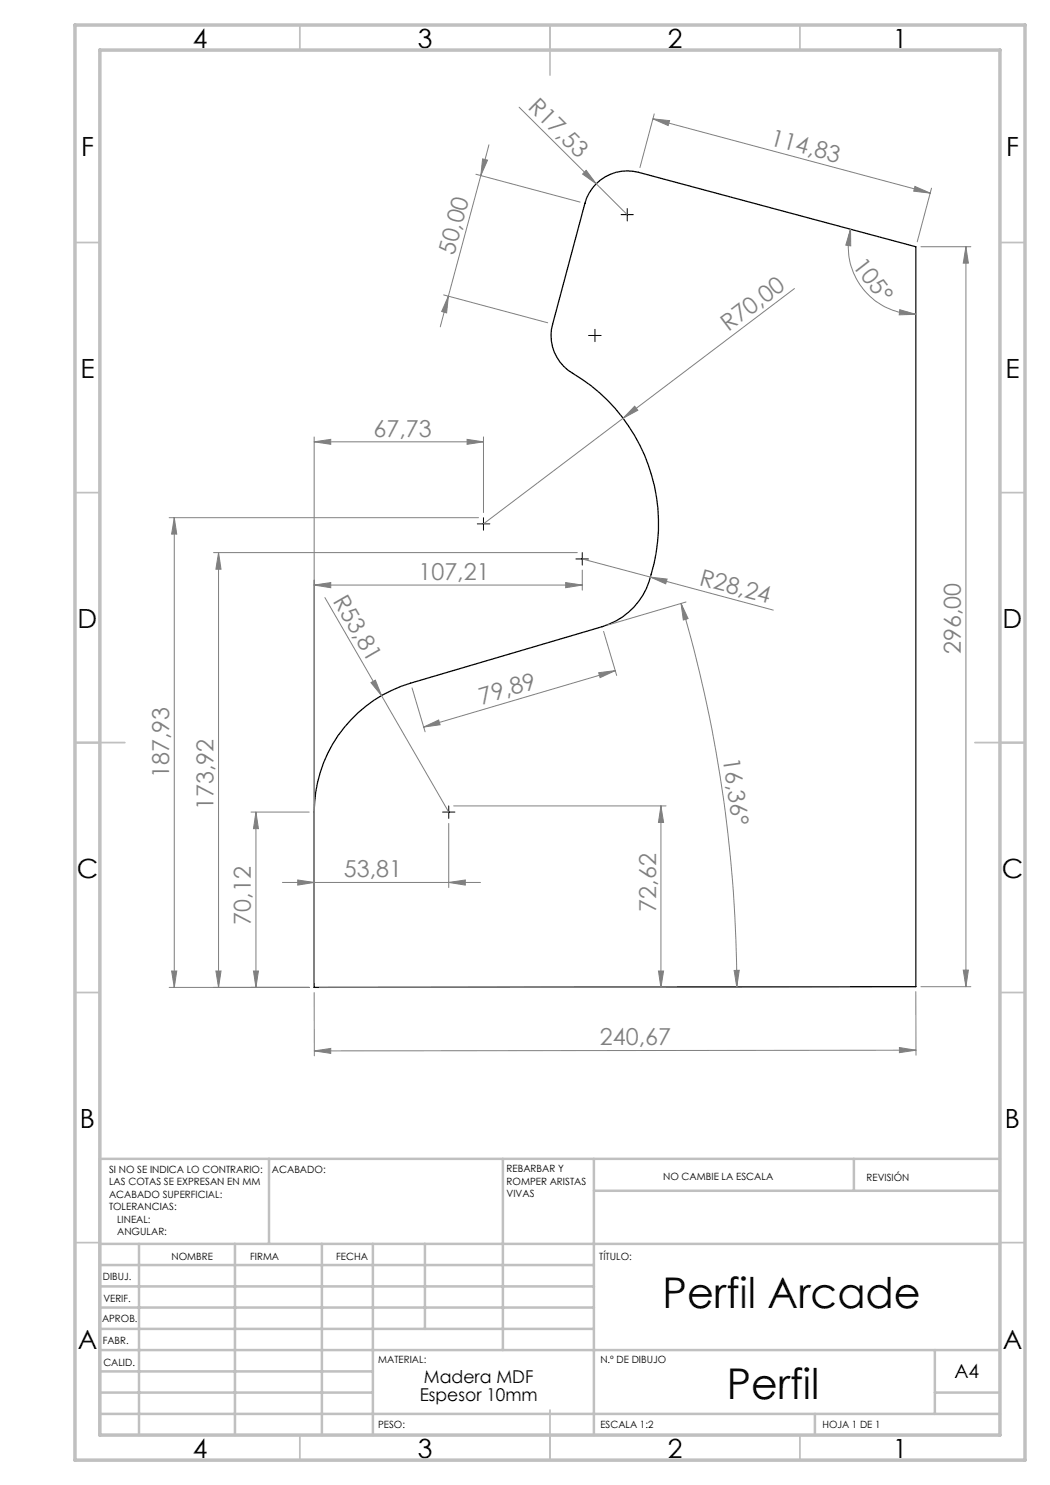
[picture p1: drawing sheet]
<svg xmlns="http://www.w3.org/2000/svg" width="210mm" height="297mm" viewBox="0 0 210 297" stroke-linecap="round" stroke-linejoin="round" font-family="sans-serif">
<path d="M119.2 36.8a8.7 8.7 0 0 1 8.5-2.3l55.5 14.9v147.9l-120.4 .2v-35.1a26.9 26.9 0 0 1 19.3-25.8l38.3-11.3a14.1 14.1 0 0 0 9.8-10.5 35.2 35.2 0 0 0-16.6-40.8 8.7 8.7 0 0 1-3.1-9.2l6.5-24.1a8.9 8.9 0 0 1 2.2-3.9z" fill="none" stroke="#000" stroke-width=".25"/>
<g fill="none" stroke="#808080" stroke-width=".2">
<path d="M95.2 34.9l20.8 5.5M96.2 35.1l-6.5 24.1M96.5 31.8l1 .2-1.3 3.1zM97.8 29l-1.6 6.1M103.8 21.4l15.4 15.4M117.2 34.1l2 2.7-2.7-2zM119.2 36.8l6.2 6.1M130.6 23.8l3.3 .3-.3 1zM130.6 23.8l55.5 14.8M130.8 22.8l-2.8 10.7M183 37.3l3.1 1.3-3.4-.4zM186.3 37.6l-2.9 10.8"/>
<path d="M88.7 59l20.8 5.6M89.7 59.2l-.4 3.4-1-.3zM89.7 59.2l-1.6 6.2M158.9 57.7l-34.3 25.9M170.1 45.8v3.4l-.9-.2zM170.1 45.8a13.5 13.5 0 0 0 13.1 17.1M184.2 49.4h10M193.2 49.4l.5 3.2h-1zM193.2 49.4v147.9M180 61.9l3.2 1-3.4 .1zM62.8 88.4l3.3-.5v1zM62.8 87.4v109.1"/>
<path d="M62.8 88.4h33.9M93.4 87.9l3.3 .5-3.3 .5zM96.7 87.4v15.1M124.6 83.6l-27.9 21.2M126.9 81.2l.7 .9-3 1.5zM33.8 103.5h61.9M34.9 103.5l.4 3.3h-1zM34.9 103.5v94M42.7 110.5h72.8M43.7 110.5l.5 3.3h-1zM43.7 110.5v87M62.8 117l3.3-.5v1z"/>
<path d="M62.8 117h53.7M65 119.5l24.7 42.9M113.1 116.5l3.4 .5-3.4 .5zM116.5 114v4M116.5 111.8l13.6 3.6M130.1 115.4l3.3 .4-.3 1zM130.1 115.4l24.6 6.6M74.2 136.5l.9-.5 1.2 3.1zM82.4 137.6l2.6 8.8M119.7 134.5l3.3-.4-3 1.4zM120.7 126.3l2.6 8.8M123 134.1l-38.3 11.3"/>
<path d="M136.2 120.7l1.4 3-.9 .3zM136.2 120.7a272 272 0 0 1 11.2 76.7M137.2 120.4l-15.8 4.7M84.7 145.4l3-1.4 .3 1zM50.2 162.4h11.6M51.2 162.4l.5 3.3h-1zM51.2 162.4v35.1M56.5 176.5h39.6M59.5 176l3.3 .5-3.3 .5zM89.7 176.5l3.4-.5v1zM89.7 164.7v12.8M90.7 161.2h42.5"/>
<path d="M132.2 161.2l.5 3.3h-1zM132.2 161.2v36.3M33.8 197.5h28M34.3 194.2h1l-.4 3.3zM43.2 194.2h1l-.5 3.3zM50.7 194.2h1l-.5 3.3zM62.8 198.5l.1 12.7M63.9 197.5h69.3M131.7 194.2h1l-.5 3.3zM146.8 194.1h1l-.4 3.3zM183.2 198.3v12.7M184.2 197.3h10"/>
<path d="M192.7 194h1l-.5 3.3zM62.9 210.2l3.2-.5v1zM179.9 209.5l3.3 .5-3.3 .5zM183.2 210l-120.3 .2"/>
</g>
<path d="M124.2 42.9h2.5M125.4 41.7v2.5M117.7 67.1h2.5M119 65.9v2.4M95.5 104.8h2.5M96.7 103.5v2.5M115.2 111.8h2.5M116.5 110.5v2.5M88.5 162.4h2.5M89.7 161.2v2.5" fill="none" stroke="#000" stroke-width=".2"/>
<g fill="none" stroke="#c0c0c0" stroke-width=".35">
<path d="M60 5v5M110 5v10M160 5v5M15 48.5h5M200 48.5h5M15 98.5h5M200 98.5h5M15 148.5h10M195 148.5h10M15 198.5h5M200 198.5h5M15 248.5h5"/>
<path d="M200 248.5h5M60 287v5M110 282v10M160 287v5"/>
</g>
<g fill="none" stroke="#c0c0c0" stroke-width=".5">
<path d="M53.8 231.8v17M100.6 231.8v38.2M118.8 231.8v55.2M118.8 238.2h81.2M170.8 231.8v6.4M200 231.8h-180v55.2M20 248.8h180M20 257.3h98.8M20 253h98.8M27.8 248.8v38.2M47 248.8v38.2M64.4 248.8v38.2"/>
<path d="M74.6 248.8v38.2M85 248.8v17M20 265.8h98.8M20 261.5h98.8M20 278.5h54.6M20 274.3h54.6M20 270h180M187 278.5h13M187 270v12.8M20 282.8h180M163 282.8v4.2"/>
</g>
<path d="M15 5h190v287h-190zM20 10h180v277h-180z" fill="none" stroke="#c0c0c0" stroke-width=".7"/>
<g fill="#808080">
<path d="M74.2 136.5l.9-.5 1.2 3.1z"/>
<path d="M117.2 34.1l2 2.7-2.7-2z"/>
<path d="M126.9 81.2l.7 .9-3 1.5z"/>
<path d="M130.1 115.4l3.3 .4-.3 1z"/>
<path d="M146.8 194.1h1l-.4 3.3zM136.2 120.7l1.4 3-.9 .3z"/>
<path d="M113.1 116.5l3.4 .5-3.4 .5zM62.8 117l3.3-.5v1zM93.4 87.9l3.3 .5-3.3 .5zM62.8 88.4l3.3-.5v1z"/>
<path d="M89.7 176.5l3.4-.5v1zM59.5 176l3.3 .5-3.3 .5z"/>
<path d="M179.9 209.5l3.3 .5-3.3 .5zM62.9 210.2l3.2-.5v1z"/>
<path d="M84.7 145.4l3-1.4 .3 1zM119.7 134.5l3.3-.4-3 1.4z"/>
<path d="M89.7 59.2l-.4 3.4-1-.3zM96.5 31.8l1 .2-1.3 3.1z"/>
<path d="M192.7 194h1l-.5 3.3zM193.2 49.4l.5 3.2h-1z"/>
<path d="M51.2 162.4l.5 3.3h-1zM50.7 194.2h1l-.5 3.3zM132.2 161.2l.5 3.3h-1zM131.7 194.2h1l-.5 3.3zM34.9 103.5l.4 3.3h-1zM34.3 194.2h1l-.4 3.3zM43.7 110.5l.5 3.3h-1zM43.2 194.2h1l-.5 3.3z"/>
<path d="M170.1 45.8v3.4l-.9-.2zM180 61.9l3.2 1-3.4 .1z"/>
<path d="M130.6 23.8l3.3 .3-.3 1zM183 37.3l3.1 1.3-3.4-.4z"/>
</g>
<g font-size="8.5">
<text x="132.5" y="261.6">Perfil Arcade</text>
<text x="145.4" y="279.7">Perfil</text>
</g>
<g font-size="5.3">
<text x="38.5" y="9.5">4</text>
<text x="83.5" y="9.5">3</text>
<text x="133.5" y="9.5">2</text>
<text x="178.5" y="9.5">1</text>
<text x="16.2" y="31.3">F</text>
<text x="201.2" y="31.3">F</text>
<text x="16.1" y="75.5">E</text>
<text x="201.1" y="75.5">E</text>
<text x="15.5" y="125.5">D</text>
<text x="200.5" y="125.5">D</text>
<text x="15.4" y="175.5">C</text>
<text x="200.4" y="175.5">C</text>
<text x="16" y="225.5">B</text>
<text x="201" y="225.5">B</text>
<text x="15.5" y="269.8">A</text>
<text x="200.5" y="269.8">A</text>
<text x="38.5" y="291.5">4</text>
<text x="83.5" y="291.5">3</text>
<text x="133.5" y="291.5">2</text>
<text x="178.5" y="291.5">1</text>
</g>
<g font-size="4.7" fill="#808080">
<text x="105.4" y="21.6" transform="rotate(45 105.4 21.6)">R17,53</text>
<text x="153.9" y="28.9" transform="rotate(15 153.9 28.9)">114,83</text>
<text x="90.8" y="51.1" transform="rotate(-75 90.8 51.1)">50,00</text>
<text x="170.4" y="53.2" transform="rotate(52 170.4 53.2)">105°</text>
<text x="145.7" y="66.4" transform="rotate(-37 145.7 66.4)">R70,00</text>
<text x="74.7" y="87.3">67,73</text>
<text x="83.7" y="116">107,21</text>
<text x="139.7" y="117" transform="rotate(15 139.7 117)">R28,24</text>
<text x="66.5" y="120.1" transform="rotate(60 66.5 120.1)">R53,81</text>
<text x="192.2" y="130.8" transform="rotate(-90 192.2 130.8)">296,00</text>
<text x="96.3" y="140.9" transform="rotate(-16 96.3 140.9)">79,89</text>
<text x="33.8" y="155.6" transform="rotate(-90 33.8 155.6)">187,93</text>
<text x="144.6" y="151.9" transform="rotate(82 144.6 151.9)">16,36°</text>
<text x="42.7" y="162" transform="rotate(-90 42.7 162)">173,92</text>
<text x="68.8" y="175.5">53,81</text>
<text x="50.2" y="184.9" transform="rotate(-90 50.2 184.9)">70,12</text>
<text x="131.2" y="182.3" transform="rotate(-90 131.2 182.3)">72,62</text>
<text x="120" y="209.1">240,67</text>
</g>
<text font-size="3.9" x="190.9" y="275.5">A4</text>
<g font-size="3.5">
<text x="83.9" y="280.2">Espesor 10mm</text>
<text x="84.8" y="276.7">Madera MDF</text>
</g>
<g font-size="2">
<text x="21.8" y="234.6">SI NO SE INDICA LO CONTRARIO:</text>
<text x="21.8" y="237.1">LAS COTAS SE EXPRESAN EN MM</text>
<text x="21.8" y="239.6">ACABADO SUPERFICIAL:</text>
<text x="54.4" y="234.6">ACABADO:</text>
<text x="101.3" y="234.5">REBARBAR Y</text>
<text x="101.3" y="237">ROMPER ARISTAS</text>
<text x="101.3" y="239.5">VIVAS</text>
<text x="132.6" y="236">NO CAMBIE LA ESCALA</text>
<text x="173.3" y="236.2">REVISIÓN</text>
<text x="21.8" y="242.1">TOLERANCIAS:</text>
<text x="23.4" y="244.6">LINEAL:</text>
<text x="23.4" y="247.1">ANGULAR:</text>
<text x="34.3" y="252">NOMBRE</text>
<text x="50" y="251.9">FIRMA</text>
<text x="67.2" y="251.9">FECHA</text>
<text x="119.9" y="251.9">TÍTULO:</text>
<text x="20.6" y="256.1">DIBUJ.</text>
<text x="20.7" y="260.3">VERIF.</text>
<text x="20.4" y="264.4">APROB.</text>
<text x="20.5" y="268.8">FABR.</text>
<text x="20.7" y="273.1">CALID.</text>
<text x="75.6" y="272.5">MATERIAL:</text>
<text x="120.1" y="272.5">N.º DE DIBUJO</text>
<text x="75.6" y="285.5">PESO:</text>
<text x="120.1" y="285.6">ESCALA 1:2</text>
<text x="164.5" y="285.6">HOJA 1 DE 1</text>
</g>
</svg>
